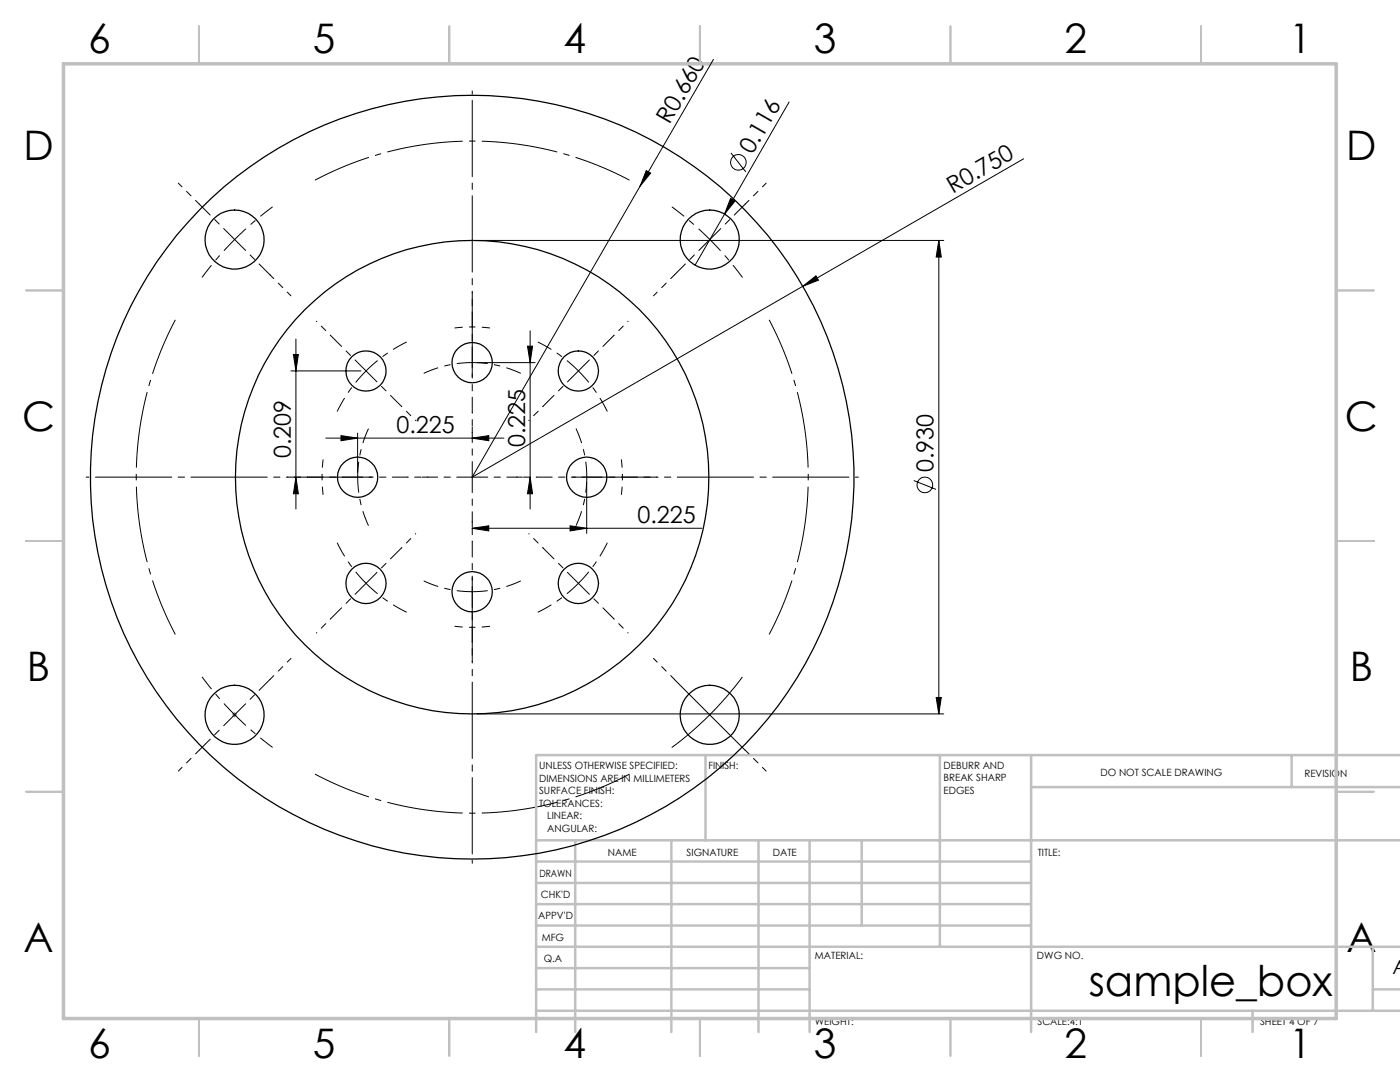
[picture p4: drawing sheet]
<svg xmlns="http://www.w3.org/2000/svg" width="279mm" height="216mm" viewBox="0 0 279 216" stroke-linecap="round" stroke-linejoin="round" font-family="sans-serif">
<g fill="none" stroke="#000" stroke-width=".2">
<path d="M142.4 11.9l-14.7 25.2M127.7 37.1l-33.5 58.1 66-38.1M129 34l.9 .5-2.2 2.6zM145.8 39.6l.9 .5-2.1 2.6zM145.9 30.5l2.9 3.8M157.5 20.4l-12.9 22.3M204.3 31.7l-44.1 25.4M95.2 48h93.1M144.6 42.7l-5.9 10.2M160.2 57.1l2.6-2.1 .5 .9zM187.4 48l.5 3.3h-1.1zM187.4 48v94.5"/>
<path d="M58.1 74h13.9M58.6 70.7h.9l-.4 3.3zM59.1 67.7v33.9M95.2 72.4h11.6M105.3 69.1h1l-.5 3.3zM105.8 66v35.6M59.1 95.2l.4 3.3h-.9zM65 87.4h35.6M68.1 86.9l3.3 .5-3.3 .5zM71.4 86.4v7.8M94.2 87.4l3.3-.5v1zM105.8 95.2l.5 3.3h-1z"/>
<path d="M117.1 96.2v10.2M182.4 95.9l4.4 1.7M94.2 105.4h45.9M94.2 105.4l3.3-.5v1zM113.8 104.9l3.3 .5-3.3 .5zM134.6 135.6l7 7M148.2 135.1a65.9 65.9 0 0 1-6.6 7.5M186.8 139.2h1.1l-.5 3.3zM95.2 142.5h93.1M141.6 142.6a62.4 62.4 0 0 1-7.5 6.6M141.6 142.6l7.1 7.1"/>
<circle cx="147.4" cy="32.4" r="1.55"/>
<circle cx="184.6" cy="96.8" r="1.55"/>
</g>
<path d="M46.3 142.6h1M46.5 142.3l.7 .7M46.8 142.1v1M47.2 142.3l-.7 .7" fill="none" stroke="#808080" stroke-width=".2"/>
<g fill="none" stroke="#000" stroke-width=".2" stroke-dasharray="15.2 1.3 1.3 1.3" stroke-dashoffset="12.1" stroke-linecap="butt">
<path d="M46.8 47.8a67 67 0 0 0-6.5 7.6M46.8 47.8a67 67 0 0 1 7.6-6.5M141.7 47.8a67 67 0 0 0-7.6-6.5M141.7 47.8a67 67 0 0 1 6.5 7.6M73.1 74a30 30 0 0 0-5.8 8.1M73.1 74a30 30 0 0 1 8.1-5.8M94.2 72.3a22.9 22.9 0 0 0-9.6 2.2M94.2 72.3a22.9 22.9 0 0 1 9.7 2.2M115.4 74a30 30 0 0 0-8.1-5.8M115.4 74a30 30 0 0 1 5.8 8.1M71.4 95.2a22.9 22.9 0 0 0 2.1 9.7M71.4 95.2a22.9 22.9 0 0 1 2.1-9.7"/>
<path d="M117.1 95.2a22.9 22.9 0 0 0-2.1-9.7M117.1 95.2a22.9 22.9 0 0 1-2.1 9.7M73.1 116.4a30 30 0 0 0 8.1 5.8M73.1 116.4a30 30 0 0 1-5.8-8.1M94.2 118.1a22.9 22.9 0 0 0 9.7-2.2M94.2 118.1a22.9 22.9 0 0 1-9.6-2.2M115.4 116.4a30 30 0 0 0 5.8-8.1M115.4 116.4a30 30 0 0 1-8.1 5.8M46.8 142.6a67 67 0 0 0 7.6 6.5M46.8 142.6a67 67 0 0 1-6.5-7.5"/>
</g>
<path d="M125.6 36a67.1 67.1 0 0 0-62.7 0M35 63.8a67.1 67.1 0 0 0 0 62.8M153.5 126.6a67.1 67.1 0 0 0 0-62.8M62.9 154.5a67.1 67.1 0 0 0 62.7 0" fill="none" stroke="#000" stroke-width=".2" stroke-dasharray="15.2 1.3 1.3 1.3" stroke-dashoffset="3.5" stroke-linecap="butt"/>
<path d="M97.8 65.4a29.9 29.9 0 0 0-7.1 0M64.5 91.7a29.9 29.9 0 0 0 0 7M124 98.7a29.9 29.9 0 0 0 0-7M90.7 125a29.9 29.9 0 0 0 7.1 0" fill="none" stroke="#000" stroke-width=".2" stroke-dasharray="15.2 1.3 1.3 1.3" stroke-dashoffset="13.6" stroke-linecap="butt"/>
<g fill="none" stroke="#c0c0c0" stroke-width=".35">
<path d="M39.7 5.2v7.5M89.7 5.2v7.5M139.7 5.2v7.5M189.7 5.2v7.5M239.7 5.2v7.5M5.2 58h7.5M266.7 58h7.5M5.2 107.9h7.5M266.7 107.9h7.5M5.2 158h7.5M266.7 158h7.5M39.7 203.2v7.5"/>
<path d="M89.7 203.2v7.5M139.7 203.2v7.5M189.7 203.2v7.5M239.7 203.2v7.5"/>
</g>
<g fill="none" stroke="#c0c0c0" stroke-width=".5">
<path d="M140.8 150.7v17M187.6 150.7v38.2M205.8 150.7v55.2M205.8 157.1h73.6M257.8 150.7v6.4M279.4 150.7h-172.4v55.2M107 176.2h98.8M107 171.9h98.8M107 167.7h172.4M114.8 167.7v38.2M134 167.7v38.2M151.4 167.7v38.2"/>
<path d="M161.6 167.7v38.2M172 167.7v17M107 184.7h98.8M107 180.4h98.8M107 197.4h54.6M107 193.2h54.6M107 188.9h172.4M274 197.4h5.4M274 188.9v12.8M107 201.7h172.4M250 201.7v4.2"/>
</g>
<path d="M12.7 12.7h254v190.5h-254z" fill="none" stroke="#c0c0c0" stroke-width=".7"/>
<path d="M39.8 40.7l-4.2-4.1M53.9 54.9l4.2 4.1M134.6 54.9l-4.2 4.1M148.7 40.7l4.2-4.1M53.9 135.6l4.2-4.2M134.6 135.6l-4.2-4.2M39.8 149.7l-4.2 4.2M148.7 149.7l4.2 4.2" fill="none" stroke="#000" stroke-width=".2" stroke-dasharray="15.2 1.3 1.3 1.3" stroke-dashoffset="14.2"/>
<g fill="none" stroke="#000" stroke-width=".2" stroke-dasharray="15.2 1.3 1.3 1.3" stroke-dashoffset="12.1">
<path d="M46.8 47.8l-7-7.1M46.8 47.8l7.1 7.1M141.7 47.8l7-7.1M141.7 47.8l-7.1 7.1M73.1 74l-7.1-7.1M73.1 74l7 7.1M94.2 72.3v-10M94.2 72.3v10M115.4 74l7.1-7.1M115.4 74l-7 7.1M71.4 95.2h-10M71.4 95.2h10"/>
<path d="M94.2 95.2v-10M94.2 95.2h-10M94.2 95.2v10M94.2 95.2h10M117.1 95.2h10M117.1 95.2h-10M73.1 116.4l-7.1 7.1M73.1 116.4l7-7.1M94.2 118.1v10M94.2 118.1v-10M115.4 116.4l7.1 7.1M115.4 116.4l-7-7.1"/>
<path d="M46.8 142.6l-7 7.1M46.8 142.6l7.1-7"/>
</g>
<path d="M94.2 75.2v-57.1M74.2 95.2h-57M114.2 95.2h57.1M94.2 115.2v57.1" fill="none" stroke="#000" stroke-width=".2" stroke-dasharray="15.2 1.3 1.3 1.3" stroke-dashoffset="-1.9"/>
<g fill="none" stroke="#000" stroke-width=".2" stroke-dasharray="15.2 1.3 1.3 1.3" stroke-dashoffset="15.1">
<path d="M66 66.9l-2.9-2.8M94.2 62.3v-4M122.5 66.9l2.8-2.8M61.4 95.2h-4M80.1 81.1l2.9 2.8M81.4 95.2h4M94.2 82.3v4.1M107.1 95.2h-4M108.4 81.1l-2.9 2.8M127.1 95.2h4M80.1 109.3l2.9-2.8M94.2 108.1v-4"/>
<path d="M108.4 109.3l-2.9-2.8M66 123.5l-2.9 2.8M94.2 128.1v4M122.5 123.5l2.8 2.8"/>
</g>
<g fill="#000">
<path d="M129 34l.9 .5-2.2 2.6zM145.8 39.6l.9 .5-2.1 2.6zM160.2 57.1l2.6-2.1 .5 .9z"/>
<path d="M187.4 48l.5 3.3h-1.1zM186.8 139.2h1.1l-.5 3.3z"/>
<path d="M94.2 87.4l3.3-.5v1zM68.1 86.9l3.3 .5-3.3 .5z"/>
<path d="M105.8 95.2l.5 3.3h-1zM105.3 69.1h1l-.5 3.3zM59.1 95.2l.4 3.3h-.9zM58.6 70.7h.9l-.4 3.3z"/>
<path d="M94.2 105.4l3.3-.5v1zM113.8 104.9l3.3 .5-3.3 .5z"/>
</g>
<g fill="none" stroke="#000" stroke-width=".25">
<circle cx="46.8" cy="47.8" r="5.9"/>
<circle cx="141.6" cy="47.8" r="5.9"/>
<circle cx="73" cy="74" r="4"/>
<circle cx="94.2" cy="72.4" r="4"/>
<circle cx="115.4" cy="74" r="4"/>
<circle cx="71.4" cy="95.2" r="4"/>
<circle cx="94.2" cy="95.2" r="47.2"/>
<circle cx="94.2" cy="95.2" r="76.2"/>
<circle cx="117.1" cy="95.2" r="4"/>
<circle cx="73" cy="116.4" r="4"/>
<circle cx="94.2" cy="118.1" r="4"/>
<circle cx="115.4" cy="116.4" r="4"/>
<circle cx="46.8" cy="142.6" r="5.9"/>
<circle cx="141.6" cy="142.6" r="5.9"/>
</g>
<text font-size="8.5" x="217.3" y="198.6">sample_box</text>
<g font-size="8.1">
<text x="17.6" y="10.7">6</text>
<text x="62.4" y="10.7">5</text>
<text x="112.4" y="10.7">4</text>
<text x="162.4" y="10.7">3</text>
<text x="212.4" y="10.7">2</text>
<text x="257.3" y="10.7">1</text>
<text x="4.7" y="31.9">D</text>
<text x="268.7" y="31.9">D</text>
<text x="4.4" y="85.9">C</text>
<text x="268.4" y="85.9">C</text>
<text x="5.4" y="135.9">B</text>
<text x="269.4" y="135.9">B</text>
<text x="4.7" y="189.9">A</text>
<text x="268.7" y="189.9">A</text>
<text x="17.6" y="211.2">6</text>
<text x="62.4" y="211.2">5</text>
<text x="112.4" y="211.2">4</text>
<text x="162.4" y="211.2">3</text>
<text x="212.4" y="211.2">2</text>
<text x="257.3" y="211.2">1</text>
</g>
<g font-size="4.7">
<text x="133.6" y="25" transform="rotate(-60 133.6 25)">R0.660</text>
<text x="150.1" y="31" transform="rotate(-60 150.1 31)">0.116</text>
<text x="190.1" y="38.7" transform="rotate(-30 190.1 38.7)">R0.750</text>
<text x="79.1" y="86.4">0.225</text>
<text x="104.8" y="89.2" transform="rotate(-90 104.8 89.2)">0.225</text>
<text x="58.1" y="91.4" transform="rotate(-90 58.1 91.4)">0.209</text>
<text x="186.3" y="94.2" transform="rotate(-90 186.3 94.2)">0.930</text>
<text x="127.2" y="104.4">0.225</text>
</g>
<text font-size="3.9" x="277.9" y="194.4">A</text>
<g font-size="2">
<text x="107.6" y="153.5">UNLESS OTHERWISE SPECIFIED:</text>
<text x="107.6" y="156">DIMENSIONS ARE IN MILLIMETERS</text>
<text x="141.4" y="153.5">FINISH:</text>
<text x="188.3" y="153.4">DEBURR AND</text>
<text x="188.3" y="155.9">BREAK SHARP</text>
<text x="219.6" y="154.9">DO NOT SCALE DRAWING</text>
<text x="260.3" y="155.1">REVISION</text>
<text x="107.6" y="158.5">SURFACE FINISH:</text>
<text x="107.6" y="161">TOLERANCES:</text>
<text x="188.3" y="158.4">EDGES</text>
<text x="109.2" y="163.5">LINEAR:</text>
<text x="109.2" y="166">ANGULAR:</text>
<text x="121.3" y="170.9">NAME</text>
<text x="137" y="170.8">SIGNATURE</text>
<text x="154.2" y="170.8">DATE</text>
<text x="207.1" y="170.8">TITLE:</text>
<text x="107.6" y="175">DRAWN</text>
<text x="107.9" y="179.2">CHK'D</text>
<text x="107.4" y="183.3">APPV'D</text>
<text x="108.1" y="187.7">MFG</text>
<text x="108.5" y="191.9">Q.A</text>
<text x="162.6" y="191.4">MATERIAL:</text>
<text x="207" y="191.4">DWG NO.</text>
<text x="162.6" y="204.4">WEIGHT:</text>
<text x="207.1" y="204.5">SCALE:4:1</text>
<text x="251.5" y="204.5">SHEET 4 OF 7</text>
</g>
</svg>
